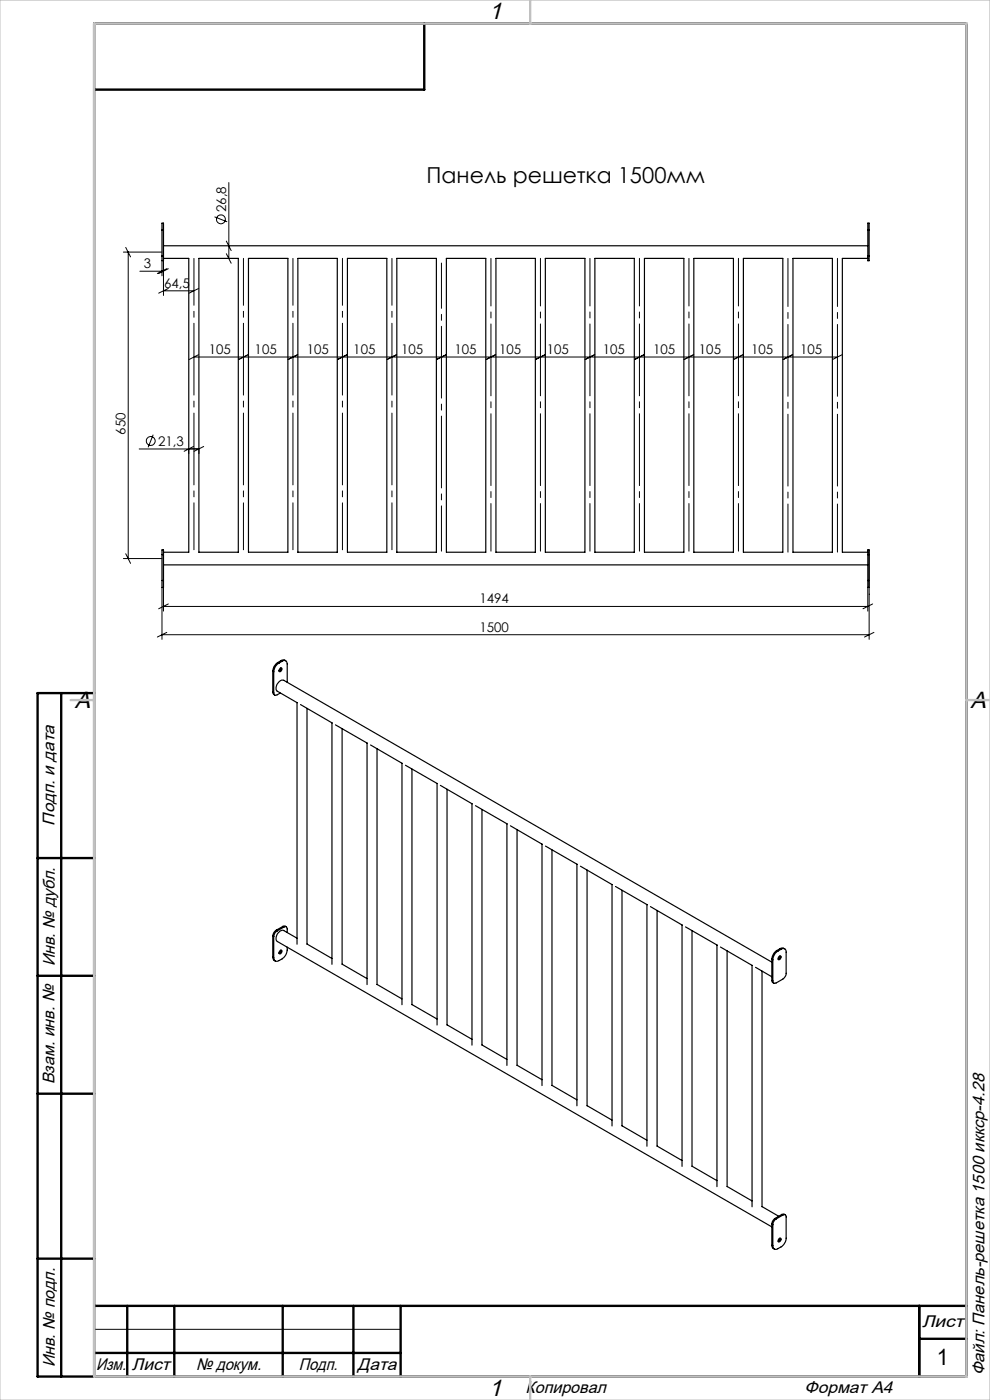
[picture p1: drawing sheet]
<svg xmlns="http://www.w3.org/2000/svg" width="210mm" height="297mm" viewBox="0 0 210 297" stroke-linecap="round" stroke-linejoin="round" font-family="sans-serif">
<g fill="none" stroke="#000" stroke-width=".21">
<path d="M48.5 38.7v16.1M26.2 53.5h8.2M26.7 52.5l1 2M27.2 53.5v65M29.7 57.5h5M34.4 55.3v3.2M34.7 55.3v7.4M35.4 57l-2 1M35.7 57l-2 1M45.5 46l2.7 1.1M48 53.8l1 2M48 51.1l1 2.1"/>
<path d="M34.7 61.7h6.4M35.7 61.2l-2 1M41.1 75.7h136.5M42.1 75.2l-2 1.1M42.1 61.2l-2 1M52.6 75.2l-2 1.1M63.1 75.2l-2 1.1M73.6 75.2l-2 1.1M84.1 75.2l-2 1.1M94.7 75.2l-2.1 1.1M105.1 75.2l-2 1.1M115.6 75.2l-2 1.1"/>
<path d="M126.2 75.2l-2.1 1.1M136.6 75.2l-2 1.1M147.1 75.2l-2 1.1M157.6 75.2l-2 1.1M168.1 75.2l-2 1.1M178.6 75.2l-2 1.1M29.5 95.2h12.7M32.5 92.2l-1.1 2.7M40 96.2v-1h2.2v1M41.1 94.7l-2 1M43.2 94.7l-2 1M26.2 118.5h8.2"/>
<path d="M26.7 117.5l1 2M184.4 116.7v18.9M34.4 124.6v11M34.4 134.7h150M34.7 124.6v5M34.7 128.7h149.4M35.4 134.2l-2 .9M35.7 128.1l-2 1M184.1 124.6v5M185.1 128.1l-2 1M185.4 134.2l-2 .9M20 282h65"/>
<circle cx="46.9" cy="46.5" r=".95"/>
<circle cx="32" cy="93.5" r=".95"/>
</g>
<path d="M41.1 54.8v61.8M51.6 54.8v61.8M62.1 54.8v61.8M72.6 54.8v61.8M83.1 54.8v61.8" fill="none" stroke="#000" stroke-width=".21" stroke-dasharray="15.2 1.3 1.3 1.3" stroke-dashoffset="5.3"/>
<path d="M167.1 54.8v62.3M177.6 54.8v62.3" fill="none" stroke="#000" stroke-width=".21" stroke-dasharray="15.2 1.3 1.3 1.3" stroke-dashoffset="5"/>
<path d="M104.1 54.8v62.1M114.6 54.8v62.1M125.1 54.8v62.1M135.6 54.8v62.1M146.1 54.8v62.1M156.6 54.8v62.1" fill="none" stroke="#000" stroke-width=".21" stroke-dasharray="15.2 1.3 1.3 1.3" stroke-dashoffset="5.1"/>
<path d="M93.6 55.8v61.1" fill="none" stroke="#000" stroke-width=".21" stroke-dasharray="15.2 1.3 1.3 1.3" stroke-dashoffset="5.6"/>
<g fill="none" stroke="#000" stroke-width=".25">
<path d="M34.4 54.3v1h.3v-1M34.4 48.8v-1.5h.3v1.5M34.4 54.3h.3M34.4 48.8h.3M34.4 48.8v5.5M34.7 54.8h5.3v62.4h-5.3M34.7 52.1h149.4M34.7 48.8v5.5M42.2 54.8h8.4v62.4h-8.4zM52.7 54.8h8.4v62.4h-8.4zM63.2 54.8h8.3v62.4h-8.3zM73.7 54.8h8.4v62.4h-8.4z"/>
<path d="M84.2 54.8h8.4v62.4h-8.4zM94.7 54.8h8.3v62.4h-8.3zM105.2 54.8h8.4v62.4h-8.4zM115.7 54.8h8.4v62.4h-8.4zM126.2 54.8h8.3v62.4h-8.3zM136.7 54.8h8.4v62.4h-8.4zM147.2 54.8h8.4v62.4h-8.4zM157.7 54.8h8.4v62.4h-8.4zM168.2 54.8h8.4v62.4h-8.4zM184.1 54.3v1h.3v-1M184.1 48.8v-1.5h.3v1.5M184.1 54.8h-5.4v62.4h5.4"/>
<path d="M184.1 54.3h.3M184.1 48.8h.3M184.1 48.8v5.5M184.4 48.8v5.5M34.4 117.6v-.9h.3v.9M34.4 117.6v5.6M34.4 117.6h.3M34.7 119.8h149.4M34.7 117.6v5.6M184.1 117.6v-.9h.3v.9M184.1 117.6h.3M184.1 117.6v5.6"/>
<path d="M184.4 117.6v5.6M34.4 123.2v1.4h.3v-1.4M34.4 123.2h.3M184.1 123.2v1.4h.3v-1.4M184.1 123.2h.3M20 147v145M57.9 146.9l.1 .3 .3 .3M57.9 142.4l.2 .1M57.9 146.9l.2 .1M57.9 142.4v4.5M58.1 147a.44 .44 0 0 0 .2 .5 .44 .44 0 0 0 .5-.1l.6-.4M58.1 142.5v4.5"/>
<path d="M58.9 140.5a2.25 2.25 0 0 0-1 1.9M58.9 140.5l.3 .2M59.2 140.7a2.25 2.25 0 0 0-1.1 1.8M59.4 141.7a.31 .31 0 0 1 .5 .2 .31 .31 0 0 1-.3 .4 .27 .27 0 0 1-.4 .1 .27 .27 0 0 1 .1-.4zM59.6 141.7l-.1 .3-.3 .4M59.7 140.1l.4-.1 .5 .2M59.7 140.1l.2 .2M59.7 140.1l-.8 .4M59.9 140.3a.65 .65 0 0 1 .7-.1 .65 .65 0 0 1 .3 .7v3.9M59.9 140.3l-.7 .4M63 149v51.3M63 149.1l-4.2-2.5a1.55 1.55 0 0 1 .8-2.2l.6-.1 103.5 59.8"/>
<path d="M63.7 149.5l6.8 3.9M65.1 150.3v50M70.4 153.3v51.3M71.2 153.8l6.7 3.9M72.6 154.6v50M77.9 157.6v51.3M78.6 158l6.7 4M80 158.9v50M85.3 161.9v51.2M86 162.3l6.7 3.9M87.4 163.2v49.9l5.3 3.1M92.7 166.2v51.2"/>
<path d="M93.4 166.6l6.8 3.9M94.8 167.4v50l5.3 3.1M100.1 170.5v51.2M100.9 170.9l6.7 3.9M102.2 171.7v50M107.5 174.8v51.2M108.3 175.2l6.7 3.9M109.7 176v50M115 179.1v51.2M115.7 179.5l6.7 3.9M57.9 198.6v4.5M57.9 198.6l.2 .1"/>
<path d="M58.1 198.7v4.5M58.6 197.3a1.52 1.52 0 0 0-.7 1.3M58.6 197.3l.2 .2M58.8 197.5a1.53 1.53 0 0 0-.7 1.2M60 196.5h.4l.3 .1M60 196.5l.2 .2M60 196.5l-1.4 .8M60.2 196.7a.42 .42 0 0 1 .5-.1 .42 .42 0 0 1 .2 .5v.7M60.2 196.7l-1.4 .8M63 199l-2.8-1.6a1.52 1.52 0 0 0-1.4 2.3l104.9 60.6M117.1 180.3v50M122.4 183.3v51.3"/>
<path d="M123.1 183.8l6.8 3.9M124.5 184.6v50M129.8 187.6v51.3M130.6 188.1l6.7 3.8M131.9 188.9v49.9l5.3 3.1M137.2 191.9v51.3M138 192.3l6.7 3.9M139.4 193.1v50l5.3 3.1M144.7 196.2v51.2M145.4 196.6l6.8 3.9M146.8 197.4v50M57.9 203.1l.1 .4 .4 .4"/>
<path d="M57.9 203.1l.2 .1M59.4 201.7v-.1a.24 .24 0 0 1 .4 0 .24 .24 0 0 1 0 .4 .29 .29 0 0 1-.3 .3 .29 .29 0 0 1-.3-.2zM59.6 201.6l-.1 .3-.3 .3M60.9 200.9a2.59 2.59 0 0 1-1 2.5l-.7 .4a.66 .66 0 0 1-.8 .1 .66 .66 0 0 1-.3-.7M65.1 200.3l5.3 3M72.6 204.5l5.3 3.1M80 208.8l5.3 3.1M152.1 200.5v51.2M152.8 200.9l6.8 3.9M154.2 201.7v50M159.5 204.8v51.2M160.3 205.2l3.4 2"/>
<path d="M161.6 206v50M163.7 208l.1 .4 .3 .2M163.7 203.5v4.5M163.7 203.5l.2 .1M163.7 208l.2 .1M163.9 203.6v4.5M164.8 201.6a2.49 2.49 0 0 0-1.1 1.9M164.8 201.6l.2 .2M165 201.8a2.33 2.33 0 0 0-1.1 1.8M165.2 202.9a.3 .3 0 0 1 .5 0 .3 .3 0 0 1-.1 .5l-.1 .1a.28 .28 0 0 1-.5 0 .28 .28 0 0 1 .1-.4zM165.5 202.8l-.1 .3-.3 .4M165.5 201.3l.6-.2 .3 .2"/>
<path d="M165.5 201.3l.2 .1M165.5 201.3l-.7 .3M165.7 201.4a.65 .65 0 0 1 .8-.1 .65 .65 0 0 1 .3 .7v4.5a1.6 1.6 0 0 1-.7 1.2l-1.5 .8a.44 .44 0 0 1-.5 .1 .44 .44 0 0 1-.2-.5M165.7 201.4l-.7 .4M102.2 221.7l5.3 3.1M109.7 226l5.3 3.1M117.1 230.3l5.3 3M124.5 234.6l5.3 3M146.8 247.4l5.3 3.1M154.2 251.7l5.3 3.1M161.6 256l3.6 2M163.7 259.7l.2 .1"/>
<path d="M163.7 259.7v4.5M163.9 259.8v4.5M164.4 258.5a1.47 1.47 0 0 0-.7 1.2M164.4 258.5l.2 .1M164.6 258.6a1.6 1.6 0 0 0-.7 1.2M165.8 257.6h.4l.3 .1M165.8 257.6l.3 .2M165.8 257.6l-1.4 .9M166.1 257.8a.42 .42 0 0 1 .4-.1 .42 .42 0 0 1 .3 .5v4.5a2.49 2.49 0 0 1-1.1 1.8l-.7 .4a.65 .65 0 0 1-.7 .1 .65 .65 0 0 1-.4-.7M166.1 257.8l-1.5 .8M163.7 264.2l.1 .5 .5 .3M163.7 264.2l.2 .1"/>
<path d="M165.2 262.8a.27 .27 0 0 1 .4-.1 .27 .27 0 0 1 0 .4 .31 .31 0 0 1-.2 .3 .31 .31 0 0 1-.4-.2zM165.5 262.7l-.1 .3-.3 .3"/>
</g>
<g fill="none" stroke="#000" stroke-width=".5">
<path d="M90 5v14h-70M13 147v145M20 147h-12v145h197v-287h-185v287M8 182h12M8 207h12M8 232h12M8 267h12M20 277h185M27 277v15M37 277v15M60 277v15M75 277v15"/>
<path d="M85 277v15M195 277v15M20 287h65M195 284h10"/>
</g>
<path d="M0 0h210v297h-210z" fill="none" stroke="#c0c0c0" stroke-width=".21"/>
<path d="M20 5h185v287h-185zM112.5 0v5M15 148.5h5M205 148.5h5M112.5 292v5" fill="none" stroke="#c0c0c0" stroke-width=".5"/>
<g font-size="5">
<text x="103.7" y="4.1">1</text>
<text x="15.9" y="150.1">A</text>
<text x="205.9" y="150.1">A</text>
<text x="103.7" y="296.1">1</text>
</g>
<text font-size="4.8" x="198.8" y="289.6">1</text>
<text font-size="4.7" x="90.5" y="38.8">Панель решетка 1500мм</text>
<g font-size="3.6">
<text x="11.6" y="175.1" transform="rotate(-90 11.6 175.1)">Подп. и дата</text>
<text x="11.6" y="205" transform="rotate(-90 11.6 205)">Инв. № дубл.</text>
<text x="11.6" y="230" transform="rotate(-90 11.6 230)">Взам. инв. №</text>
<text x="195.6" y="281.6">Лист</text>
<text x="11.6" y="290" transform="rotate(-90 11.6 290)">Инв. № подл.</text>
<text x="20.4" y="290.6">Изм.</text>
<text x="28" y="290.6">Лист</text>
<text x="41.6" y="290.6">№ докум.</text>
<text x="63.4" y="290.6">Подп.</text>
<text x="75.9" y="290.6">Дата</text>
<text x="208.8" y="291.8" transform="rotate(-90 208.8 291.8)">Файл: Панель-решетка 1500 иккср-4.28</text>
<text x="111.5" y="295.6">Копировал</text>
<text x="170.7" y="295.6">Формат А4</text>
</g>
<g font-size="2.8">
<text x="47.9" y="45" transform="rotate(-90 47.9 45)">26,8</text>
<text x="30.5" y="56.9">3</text>
<text x="34.8" y="61.1">64,5</text>
<text x="44.3" y="75.1">105</text>
<text x="54" y="75.1">105</text>
<text x="65.1" y="75.1">105</text>
<text x="74.9" y="75.1">105</text>
<text x="85.1" y="75.1">105</text>
<text x="96.4" y="75.1">105</text>
<text x="105.9" y="75.1">105</text>
<text x="116" y="75.1">105</text>
<text x="127.9" y="75.1">105</text>
<text x="138.5" y="75.1">105</text>
<text x="148.3" y="75.1">105</text>
<text x="159.3" y="75.1">105</text>
<text x="169.7" y="75.1">105</text>
<text x="26.6" y="92.2" transform="rotate(-90 26.6 92.2)">650</text>
<text x="33.5" y="94.6">21,3</text>
<text x="101.7" y="128">1494</text>
<text x="101.7" y="134">1500</text>
</g>
</svg>
